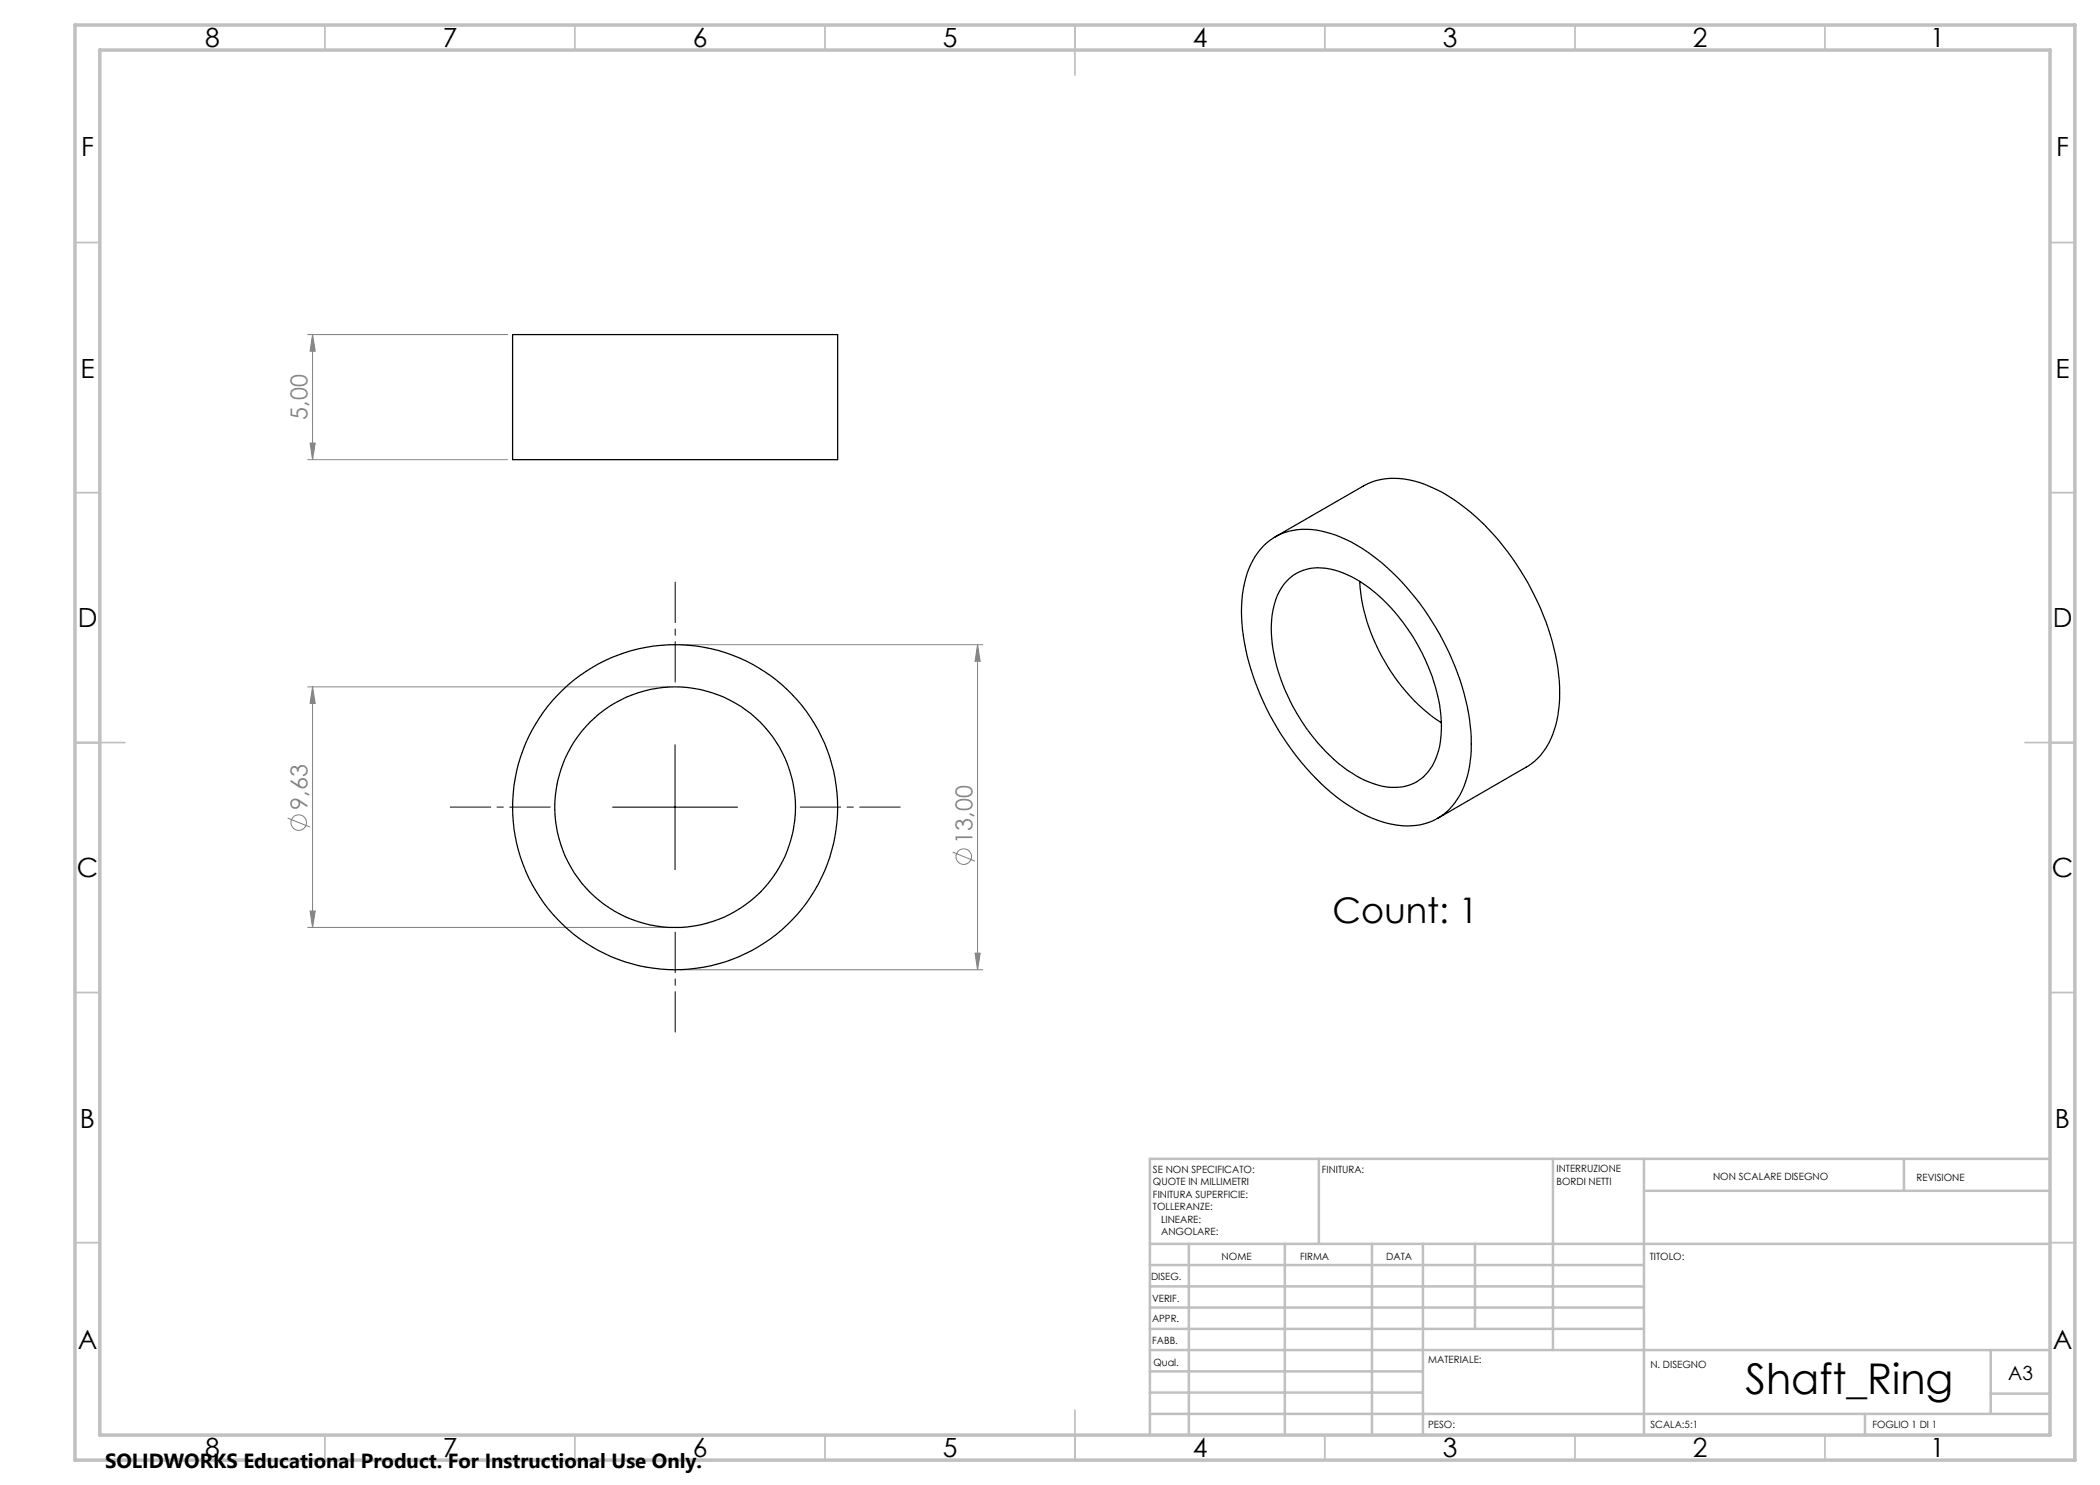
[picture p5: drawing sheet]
<svg xmlns="http://www.w3.org/2000/svg" width="420mm" height="297mm" viewBox="0 0 420 297" stroke-linecap="round" stroke-linejoin="round" font-family="sans-serif">
<g fill="none" stroke="#808080" stroke-width=".2">
<path d="M61.5 66.9h40M62.5 66.9l.5 3.3h-1zM62.5 66.9v25M61.5 91.9h40M62 88.6h1l-.5 3.3zM61.5 137.4h72.5M62.5 137.4l.5 3.3h-1zM62.5 137.4v48.1M136 128.9h60.5M195.5 128.9l.5 3.4h-1zM195.5 128.9v65.1M57.5 163.6l4.5 1.8"/>
<path d="M190.5 170.4l4.5 1.8M61.5 185.5h72.5M62 182.2h1l-.5 3.3zM136 194h60.5M195 190.6h1l-.5 3.4z"/>
<circle cx="59.8" cy="164.5" r="1.55"/>
<circle cx="192.7" cy="171.3" r="1.55"/>
</g>
<path d="M135 136.4v-20M110 161.4h-20M160 161.4h20M135 186.4v20" fill="none" stroke="#000" stroke-width=".2" stroke-dasharray="15.2 1.3 1.3 1.3" stroke-dashoffset="7.1"/>
<path d="M135 148.9v25.1M122.5 161.4h25" fill="none" stroke="#000" stroke-width=".2"/>
<g fill="none" stroke="#c0c0c0" stroke-width=".35">
<path d="M65 5v5M115 5v5M165 5v5M215 5v10M265 5v5M315 5v5M365 5v5M15 48.5h5M410 48.5h5M15 98.5h5M410 98.5h5M15 148.5h10"/>
<path d="M405 148.5h10M15 198.5h5M410 198.5h5M15 248.5h5M410 248.5h5M65 287v5M115 287v5M165 287v5M215 282v10M265 287v5M315 287v5M365 287v5"/>
</g>
<g fill="none" stroke="#c0c0c0" stroke-width=".5">
<path d="M263.8 231.8v17M310.6 231.8v38.2M328.8 231.8v55.2M328.8 238.2h81.2M380.8 231.8v6.4M410 231.8h-180v55.2M230 248.8h180M230 257.3h98.8M230 253h98.8M237.8 248.8v38.2M257 248.8v38.2M274.4 248.8v38.2"/>
<path d="M284.6 248.8v38.2M295 248.8v17M230 265.8h98.8M230 261.5h98.8M230 278.5h54.6M230 274.3h54.6M230 270h180M398.1 270v12.8M398.1 278.7h11.9M230 282.8h180M373 282.8v4.2"/>
</g>
<path d="M15 5h400v287h-400zM20 10h390v277h-390z" fill="none" stroke="#c0c0c0" stroke-width=".7"/>
<path d="M62.5 137.4l.5 3.3h-1zM62 182.2h1l-.5 3.3zM195.5 128.9l.5 3.4h-1zM195 190.6h1l-.5 3.4zM62.5 66.9l.5 3.3h-1zM62 88.6h1l-.5 3.3z" fill="#808080"/>
<g fill="none" stroke="#000" stroke-width=".25">
<path d="M102.5 66.9h65v25h-65zM252.7 109.2a12.8 12.8 0 0 1 13.5-2.5 34.6 34.6 0 0 1 15 10.7 52.3 52.3 0 0 1 13 29 22.1 22.1 0 0 1-2.7 13.4 11.6 11.6 0 0 1-12.1 5.2 29 29 0 0 1-15.2-8.3 52.3 52.3 0 0 1-15.8-32 21.3 21.3 0 0 1 3.2-14.2zM255 107.4l17.7-10.2a14.1 14.1 0 0 1 12.2-.4 39.6 39.6 0 0 1 16.7 13.7 51.1 51.1 0 0 1 10.3 26.9 20.6 20.6 0 0 1-3.2 12.9l-1.8 2-1.3 .9-18.1 10.5M257.5 116a9.5 9.5 0 0 1 10.2-1.7 29.1 29.1 0 0 1 13.6 11.1 35.9 35.9 0 0 1 7 19.9 13.6 13.6 0 0 1-3.3 9.7 9.4 9.4 0 0 1-10.2 1.8 27.9 27.9 0 0 1-12.8-10.2 37.1 37.1 0 0 1-7.8-20.9 13.6 13.6 0 0 1 3.3-9.7zM272 116.3a37.9 37.9 0 0 0 16.1 28.1l.2 .2"/>
<circle cx="135" cy="161.4" r="32.5"/>
<circle cx="135" cy="161.4" r="24.1"/>
</g>
<text font-size="8.5" x="349.1" y="278.7">Shaft_Ring</text>
<text font-size="7.1" x="266.5" y="184.6">Count: 1</text>
<g font-size="5.3">
<text x="41" y="9.5">8</text>
<text x="88.5" y="9.5">7</text>
<text x="138.5" y="9.5">6</text>
<text x="188.5" y="9.5">5</text>
<text x="238.5" y="9.5">4</text>
<text x="288.5" y="9.5">3</text>
<text x="338.5" y="9.5">2</text>
<text x="386" y="9.5">1</text>
<text x="16.2" y="31.2">F</text>
<text x="411.2" y="31.2">F</text>
<text x="16.1" y="75.5">E</text>
<text x="411.1" y="75.5">E</text>
<text x="15.5" y="125.5">D</text>
<text x="410.5" y="125.5">D</text>
<text x="15.4" y="175.5">C</text>
<text x="410.4" y="175.5">C</text>
<text x="16" y="225.5">B</text>
<text x="411" y="225.5">B</text>
<text x="15.5" y="269.7">A</text>
<text x="410.5" y="269.7">A</text>
<text x="41" y="291.5">8</text>
<text x="88.5" y="291.5">7</text>
<text x="138.5" y="291.5">6</text>
<text x="188.5" y="291.5">5</text>
<text x="238.5" y="291.5">4</text>
<text x="288.5" y="291.5">3</text>
<text x="338.5" y="291.5">2</text>
<text x="386" y="291.5">1</text>
</g>
<g font-size="4.7" fill="#808080">
<text x="61.5" y="83.9" transform="rotate(-90 61.5 83.9)">5,00</text>
<text x="61.5" y="161.9" transform="rotate(-90 61.5 161.9)">9,63</text>
<text x="194.5" y="168.7" transform="rotate(-90 194.5 168.7)">13,00</text>
</g>
<text font-size="4.1" x="21" y="293.7">SOLIDWORKS Educational Product. For Instructional Use Only.</text>
<text font-size="3.9" x="401.6" y="276">A3</text>
<g font-size="2">
<text x="230.6" y="234.6">SE NON SPECIFICATO:</text>
<text x="230.6" y="237.1">QUOTE IN MILLIMETRI</text>
<text x="230.6" y="239.6">FINITURA SUPERFICIE:</text>
<text x="264.4" y="234.6">FINITURA:</text>
<text x="311.3" y="234.5">INTERRUZIONE</text>
<text x="311.3" y="237">BORDI NETTI</text>
<text x="342.6" y="236">NON SCALARE DISEGNO</text>
<text x="383.3" y="236.2">REVISIONE</text>
<text x="230.6" y="242.1">TOLLERANZE:</text>
<text x="232.2" y="244.6">LINEARE:</text>
<text x="232.2" y="247.1">ANGOLARE:</text>
<text x="244.3" y="252">NOME</text>
<text x="260" y="251.9">FIRMA</text>
<text x="277.2" y="251.9">DATA</text>
<text x="330" y="251.9">TITOLO:</text>
<text x="230.2" y="256.1">DISEG.</text>
<text x="230.4" y="260.3">VERIF.</text>
<text x="230.4" y="264.4">APPR.</text>
<text x="230.5" y="268.8">FABB.</text>
<text x="230.7" y="273.1">Qual.</text>
<text x="285.7" y="272.5">MATERIALE:</text>
<text x="330.1" y="273.6">N. DISEGNO</text>
<text x="285.6" y="285.5">PESO:</text>
<text x="330.1" y="285.6">SCALA:5:1</text>
<text x="374.5" y="285.6">FOGLIO 1 DI 1</text>
</g>
</svg>
